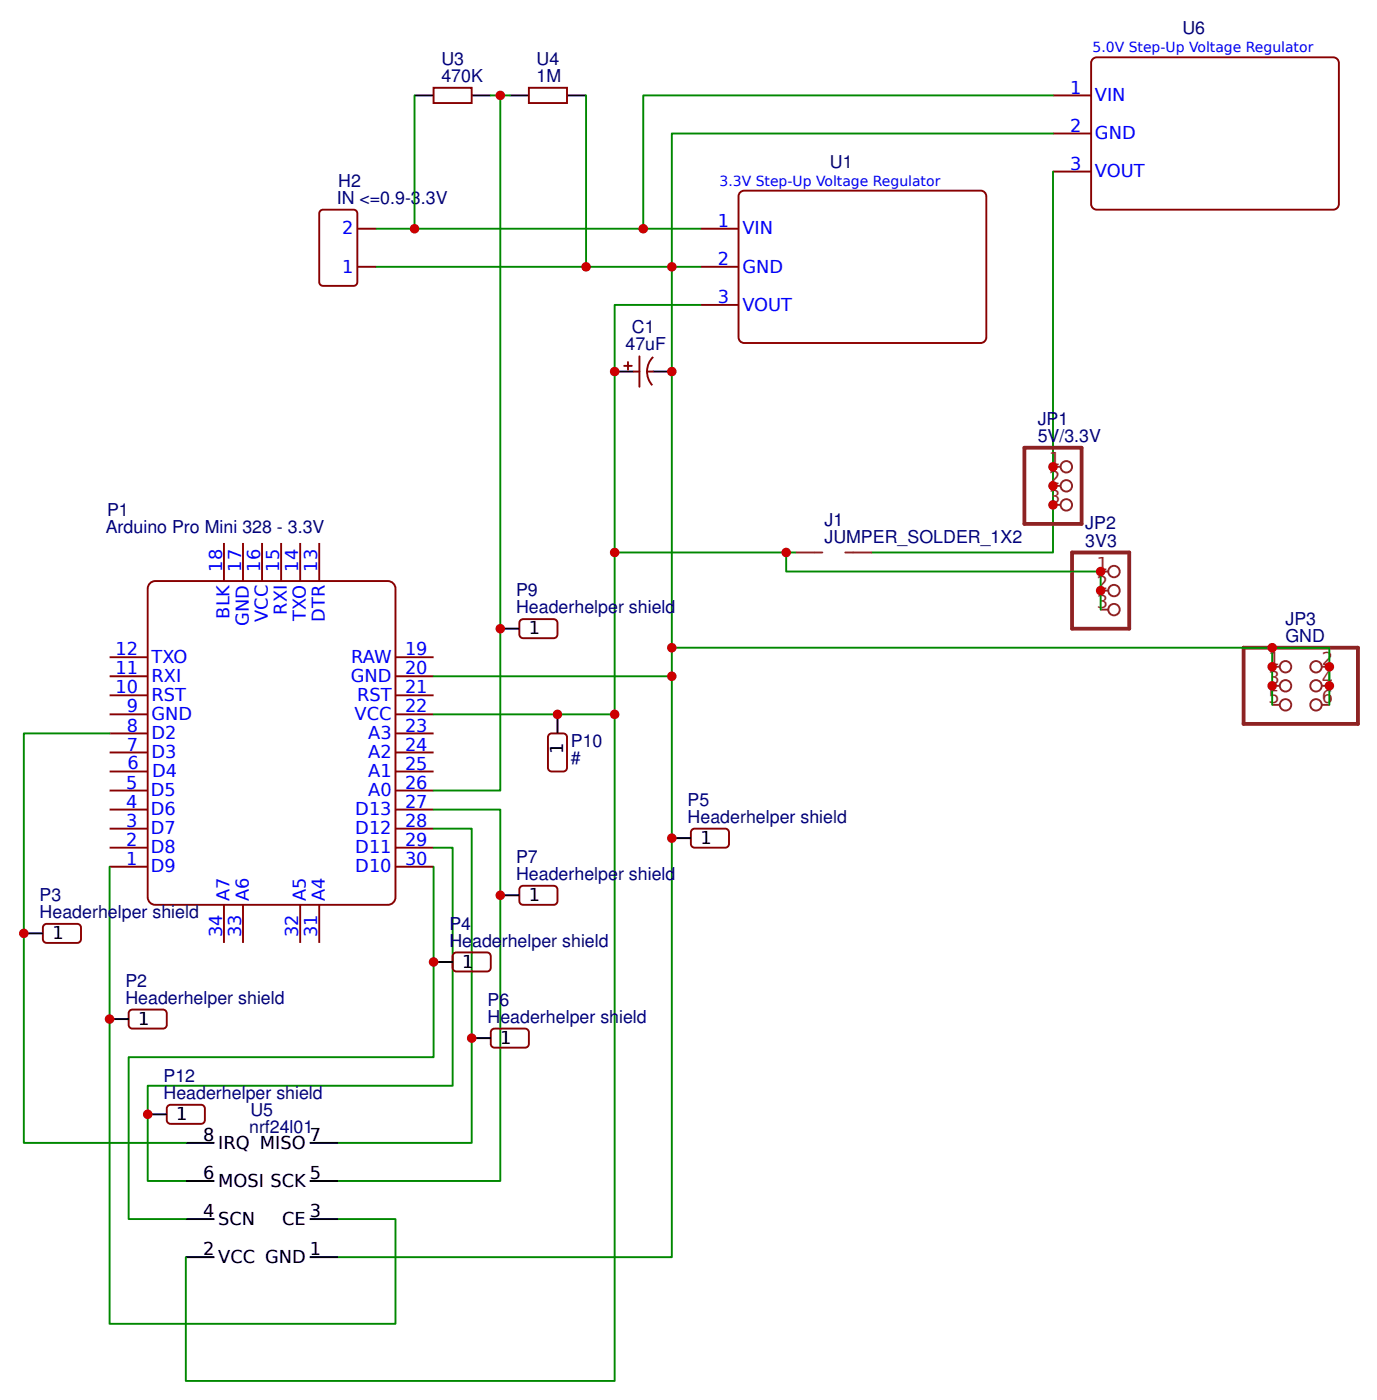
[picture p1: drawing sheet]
<svg xmlns="http://www.w3.org/2000/svg" width="191mm" height="194mm" viewBox="0 0 191 194" stroke-linecap="round" stroke-linejoin="round" font-family="sans-serif">
<path d="M20.7 81.2l.5-.4 .4-.1h32.2a1.06 1.06 0 0 1 1.1 1.1v42.8a1.06 1.06 0 0 1-1.1 1.1h-32.2a1.06 1.06 0 0 1-1.1-1.1v-42.8z" fill="#fff" stroke="#800000" stroke-width=".26"/>
<g fill="none" stroke="#800" stroke-width=".26">
<path d="M60.2 12.2h5.3v2.1h-5.3zM73.4 12.2h5.3v2.1h-5.3zM146.2 13.3h5.3M146.2 18.5h5.3M151.7 8.2l.6-.2h32.8a.79 .79 0 0 1 .8 .8v19.5a.79 .79 0 0 1-.8 .8h-32.8a.79 .79 0 0 1-.8-.8v-19.5zM44.6 29.2l4.5-.1 .2 .1 .2 .2 .1 .3v9.5l-.1 .3-.2 .1-4.5 .1-.2-.1-.2-.1-.1-.3v-9.5l.1-.3zM49.6 31.8h2.7M49.6 37.1h2.7M97.2 31.8h5.3M97.2 37.1h5.3M102.8 26.7l.5-.2h32.8a.79 .79 0 0 1 .8 .8v19.6a.79 .79 0 0 1-.8 .8h-32.8a.79 .79 0 0 1-.8-.8v-19.6zM146.2 23.8h5.3"/>
<path d="M86.7 50.8h1M87.2 50.3v1.1M88 51.6h.8M88.8 49.5v4.2M89.8 51.6h.8M90.7 49.6a2.85 2.85 0 0 0-.1 3.9M97.2 42.4h5.3M31.1 75.4v5.3M33.7 75.4v5.3M36.4 75.4v5.3M39 75.4v5.3M41.7 75.4v5.3"/>
<path d="M44.3 75.4v5.3M15.2 99.2h5.3M15.2 96.6h5.3M15.2 94h5.3M15.2 91.3h5.3M54.9 99.2h5.3M54.9 96.6h5.3M54.9 94h5.3M54.9 91.3h5.3M72.2 86.3l.2-.2 .2-.1 4.5 .1 .2 .2 .1 .2-.1 1.9-.2 .2-.2 .1-4.5-.1-.2-.2-.1-.3zM15.2 117.8h5.3M15.2 115.1h5.3"/>
<path d="M15.2 112.5h5.3M15.2 109.8h5.3M15.2 107.2h5.3M15.2 104.5h5.3M15.2 101.9h5.3M54.9 117.8h5.3M54.9 115.1h5.3M54.9 112.5h5.3M54.9 109.8h5.3M54.9 107.2h5.3M54.9 104.5h5.3M54.9 101.9h5.3"/>
<path d="M76.3 102l1.9-.1 .3 .1 .1 .2 .1 4.5-.1 .2-.1 .2-1.9 .1-.3-.1-.2-.2v-4.5v-.2zM96.2 115.2l4.5-.1 .2 .1 .2 .2 .1 .2-.1 1.9-.2 .2-.2 .1-4.5-.1-.2-.2-.1-.3v-1.6l.1-.2zM6 128.6l.2-.2 .3-.1 4.5 .1 .2 .2v.3v1.8l-.2 .2-.3 .1-4.5-.1-.2-.2v-.2zM15.2 120.4h5.3M31.1 125.7v5.3M33.7 125.7v5.3M41.7 125.7v5.3M44.3 125.7v5.3M54.9 120.4h5.3M63.1 132.4l.3-.1 4.5 .1 .2 .2v.2v1.9l-.2 .2-.3 .1-4.5-.1-.2-.2-.1-.3v-1.6l.1-.2zM72.2 123.3l.2-.2h.2h4.5l.2 .2 .1 .3-.1 1.8-.2 .2-.2 .1-4.5-.1-.2-.2-.1-.2zM18.1 140.3h4.5h.3l.2 .2 .1 .3-.1 1.8-.2 .2-.3 .1-4.5-.1-.2-.2v-.2v-1.6v-.3z"/>
<path d="M23.2 153.7l.2-.1 .3-.1 4.5 .1 .2 .1v.3v1.9l-.2 .2h-.3h-4.5l-.2-.2v-.3zM68.4 143l4.5-.1 .3 .1 .1 .2 .1 .2-.1 1.9-.1 .2h-.3h-4.5l-.2-.2-.1-.3v-1.6l.1-.2z"/>
</g>
<g fill="none" stroke="#000" stroke-width=".26">
<path d="M57.5 13.3h2.7M65.5 13.3h2.6M70.8 13.3h2.6M78.7 13.3h2.7M85.3 51.6h2.7M90.6 51.6h2.7M69.5 87.3h2.6M77.4 99.2v2.7M93.3 116.4h2.6M3.3 129.7h2.7M60.2 133.6h2.6M69.5 124.4h2.6"/>
<path d="M15.2 141.6h2.7M20.5 154.8h2.7M25.8 158.8h4M43 158.8h4M65.5 144.2h2.6M25.8 164.1h4M25.8 169.4h4M25.8 174.7h4M43 164.1h4M43 169.4h4M43 174.7h4"/>
</g>
<g fill="none" stroke="#080" stroke-width=".26">
<path d="M57.5 13.3v18.5M68.1 13.3h2.7M69.5 13.3v96.5h-9.3M81.4 13.3v23.8M146.2 18.5h-52.9v75.5h-33.1M146.2 13.3h-56.9v18.5M52.3 31.8h44.9M52.3 37.1h44.9M146.2 23.8v53h-25.2M97.2 42.4h-11.9v56.8M85.3 76.8h25.2M109.1 76.8v2.6h43.7v5.3"/>
<path d="M60.2 99.2h25.1v92.6h-59.5v-17.1M93.3 94v80.7h-46.3M93.3 90h83.3v7.9M176.6 90h7.9v7.9M15.2 101.9h-11.9v56.9h22.5M60.2 112.5h9.3v51.6h-22.5M60.2 115.1h5.3v43.7h-18.5M60.2 117.8h2.6v33h-42.3v13.3h5.3M15.2 120.4v63.5h39.7v-14.5h-7.9M60.2 120.4v26.5h-42.3v22.5h7.9"/>
</g>
<g fill="none" stroke="#8d2323" stroke-width=".26">
<path d="M110.5 76.8h3.7M117.3 76.8h3.7M146.2 64.8h1M146.2 67.5h1M146.2 70.1h1M152.8 79.4h1.1M152.8 82h1.1M152.8 84.7h1.1M176.6 92.6h1.1M176.6 95.3h1.1M176.6 97.9h1.1M183.5 92.6h1"/>
<path d="M183.5 95.3h1M183.5 97.9h1"/>
<circle cx="148" cy="70.1" r=".79"/>
<circle cx="148" cy="64.8" r=".79"/>
<circle cx="148" cy="67.5" r=".79"/>
<circle cx="154.6" cy="79.4" r=".79"/>
<circle cx="154.6" cy="82" r=".79"/>
<circle cx="154.6" cy="84.7" r=".79"/>
<circle cx="178.5" cy="97.9" r=".79"/>
<circle cx="178.5" cy="95.3" r=".79"/>
<circle cx="178.5" cy="92.6" r=".79"/>
<circle cx="182.7" cy="92.6" r=".79"/>
<circle cx="182.7" cy="95.3" r=".79"/>
<circle cx="182.7" cy="97.9" r=".79"/>
</g>
<path d="M142.2 62.2h8v10.6h-8zM148.8 76.8h8v10.5h-8zM172.6 90h15.9v10.6h-15.9z" fill="none" stroke="#8d2323" stroke-width=".53"/>
<g fill="#c00">
<circle cx="109.1" cy="76.8" r=".66"/>
<circle cx="176.6" cy="90" r=".66"/>
<circle cx="184.5" cy="92.6" r=".66"/>
<circle cx="184.5" cy="95.3" r=".66"/>
<circle cx="176.6" cy="95.3" r=".66"/>
<circle cx="176.6" cy="92.6" r=".66"/>
<circle cx="146.2" cy="64.8" r=".66"/>
<circle cx="146.2" cy="67.5" r=".66"/>
<circle cx="146.2" cy="70.1" r=".66"/>
<circle cx="69.5" cy="87.3" r=".66"/>
<circle cx="93.3" cy="116.4" r=".66"/>
<circle cx="3.3" cy="129.7" r=".66"/>
<circle cx="89.3" cy="31.8" r=".66"/>
<circle cx="85.3" cy="51.6" r=".66"/>
<circle cx="93.3" cy="37.1" r=".66"/>
<circle cx="93.3" cy="51.6" r=".66"/>
<circle cx="57.5" cy="31.8" r=".66"/>
<circle cx="81.4" cy="37.1" r=".66"/>
<circle cx="93.3" cy="94" r=".66"/>
<circle cx="69.5" cy="13.3" r=".66"/>
<circle cx="85.3" cy="99.2" r=".66"/>
<circle cx="85.3" cy="76.8" r=".66"/>
<circle cx="15.2" cy="141.6" r=".66"/>
<circle cx="60.2" cy="133.6" r=".66"/>
<circle cx="65.5" cy="144.2" r=".66"/>
<circle cx="77.4" cy="99.2" r=".66"/>
<circle cx="93.3" cy="90" r=".66"/>
<circle cx="152.8" cy="79.4" r=".66"/>
<circle cx="152.8" cy="82" r=".66"/>
<circle cx="69.5" cy="124.4" r=".66"/>
<circle cx="20.5" cy="154.8" r=".66"/>
</g>
<g font-size="2.5" fill="#000080">
<text x="164.2" y="4.8">U6</text>
<text x="61.3" y="11.4">470K</text>
<text x="61.3" y="9.1">U3</text>
<text x="74.5" y="11.4">1M</text>
<text x="74.5" y="9.1">U4</text>
<text x="115.2" y="23.3">U1</text>
<text x="46.8" y="28.3">IN &lt;=0.9-3.3V</text>
<text x="46.9" y="25.9">H2</text>
<text x="87.7" y="46.3">C1</text>
<text x="86.8" y="48.6">47uF</text>
<text x="144.1" y="59">JP1</text>
<text x="144.1" y="61.4">5V/3.3V</text>
<text x="14.9" y="71.7">P1</text>
<text x="14.7" y="74.1">Arduino Pro Mini 328 - 3.3V</text>
<text x="114.5" y="75.4">JUMPER_SOLDER_1X2</text>
<text x="114.5" y="73.1">J1</text>
<text x="150.7" y="76">3V3</text>
<text x="150.7" y="73.6">JP2</text>
<text x="71.6" y="82.8">P9</text>
<text x="71.6" y="85.2">Headerhelper shield</text>
<text x="178.5" y="89.2">GND</text>
<text x="178.5" y="86.8">JP3</text>
<text x="79.2" y="106.2">#</text>
<text x="79.2" y="103.8">P10</text>
<text x="95.5" y="111.9">P5</text>
<text x="71.6" y="119.9">P7</text>
<text x="95.5" y="114.3">Headerhelper shield</text>
<text x="5.5" y="125.2">P3</text>
<text x="71.6" y="122.3">Headerhelper shield</text>
<text x="5.5" y="127.6">Headerhelper shield</text>
<text x="62.4" y="131.5">Headerhelper shield</text>
<text x="62.4" y="129.1">P4</text>
<text x="17.4" y="137.1">P2</text>
<text x="17.4" y="139.5">Headerhelper shield</text>
<text x="67.7" y="142.1">Headerhelper shield</text>
<text x="67.7" y="139.7">P6</text>
<text x="22.7" y="152.7">Headerhelper shield</text>
<text x="22.7" y="150.3">P12</text>
<text x="34.8" y="155">U5</text>
<text x="34.6" y="157.5">nrf24l01</text>
</g>
<g font-size="2.5" fill="#00f">
<text x="148.6" y="13">1</text>
<text x="152" y="14">VIN</text>
<text x="148.6" y="18.3">2</text>
<text x="148.6" y="23.6">3</text>
<text x="152" y="19.3">GND</text>
<text x="152" y="24.6">VOUT</text>
<text x="47.5" y="32.6">2</text>
<text x="99.6" y="31.5">1</text>
<text x="103.1" y="32.6">VIN</text>
<text x="47.5" y="37.9">1</text>
<text x="99.6" y="36.8">2</text>
<text x="103.1" y="37.9">GND</text>
<text x="99.6" y="42.1">3</text>
<text x="103.1" y="43.2">VOUT</text>
<text x="30.8" y="79.4" transform="rotate(-90 30.8 79.4)">18</text>
<text x="33.5" y="79.4" transform="rotate(-90 33.5 79.4)">17</text>
<text x="36.1" y="79.4" transform="rotate(-90 36.1 79.4)">16</text>
<text x="38.8" y="79.4" transform="rotate(-90 38.8 79.4)">15</text>
<text x="41.4" y="79.4" transform="rotate(-90 41.4 79.4)">14</text>
<text x="44.1" y="79.4" transform="rotate(-90 44.1 79.4)">13</text>
<text x="31.9" y="85.9" transform="rotate(-90 31.9 85.9)">BLK</text>
<text x="34.5" y="86.9" transform="rotate(-90 34.5 86.9)">GND</text>
<text x="37.2" y="86.4" transform="rotate(-90 37.2 86.4)">VCC</text>
<text x="39.8" y="85.4" transform="rotate(-90 39.8 85.4)">RXI</text>
<text x="42.5" y="86.2" transform="rotate(-90 42.5 86.2)">TXO</text>
<text x="45.1" y="86.4" transform="rotate(-90 45.1 86.4)">DTR</text>
<text x="16" y="93.7">11</text>
<text x="16" y="91">12</text>
<text x="21" y="94.7">RXI</text>
<text x="21" y="92.1">TXO</text>
<text x="48.7" y="94.7">GND</text>
<text x="48.8" y="92.1">RAW</text>
<text x="56.2" y="91">19</text>
<text x="56.2" y="93.7">20</text>
<text x="16" y="96.3">10</text>
<text x="17.6" y="101.6">8</text>
<text x="17.6" y="99">9</text>
<text x="21" y="100">GND</text>
<text x="21" y="97.4">RST</text>
<text x="49.2" y="100">VCC</text>
<text x="49.6" y="97.4">RST</text>
<text x="56.2" y="96.3">21</text>
<text x="56.2" y="99">22</text>
<text x="56.2" y="101.6">23</text>
<text x="17.6" y="104.3">7</text>
<text x="17.7" y="106.9">6</text>
<text x="21" y="105.3">D3</text>
<text x="21" y="102.7">D2</text>
<text x="21.1" y="107.9">D4</text>
<text x="51.1" y="102.7">A3</text>
<text x="51.1" y="105.3">A2</text>
<text x="51.1" y="108">A1</text>
<text x="56.2" y="104.3">24</text>
<text x="56.2" y="106.9">25</text>
<text x="17.5" y="112.2">4</text>
<text x="17.5" y="109.6">5</text>
<text x="20.9" y="113.3">D6</text>
<text x="20.9" y="110.6">D5</text>
<text x="49.3" y="113.3">D13</text>
<text x="51.1" y="110.6">A0</text>
<text x="56.2" y="109.6">26</text>
<text x="56.2" y="112.2">27</text>
<text x="17.5" y="117.5">2</text>
<text x="17.5" y="114.8">3</text>
<text x="20.9" y="118.5">D8</text>
<text x="20.9" y="115.9">D7</text>
<text x="49.3" y="115.9">D12</text>
<text x="49.3" y="118.6">D11</text>
<text x="56.2" y="114.9">28</text>
<text x="56.2" y="117.5">29</text>
<text x="17.5" y="120.1">1</text>
<text x="20.9" y="121.2">D9</text>
<text x="31.9" y="125.2" transform="rotate(-90 31.9 125.2)">A7</text>
<text x="34.5" y="125.2" transform="rotate(-90 34.5 125.2)">A6</text>
<text x="42.5" y="125.2" transform="rotate(-90 42.5 125.2)">A5</text>
<text x="45.1" y="125.2" transform="rotate(-90 45.1 125.2)">A4</text>
<text x="49.3" y="121.2">D10</text>
<text x="56.2" y="120.1">30</text>
<text x="30.8" y="130.2" transform="rotate(-90 30.8 130.2)">34</text>
<text x="33.5" y="130.2" transform="rotate(-90 33.5 130.2)">33</text>
<text x="41.4" y="130.2" transform="rotate(-90 41.4 130.2)">32</text>
<text x="44.1" y="130.2" transform="rotate(-90 44.1 130.2)">31</text>
</g>
<g font-size="2.5" fill="#8d2323">
<text x="145.7" y="64.6">1</text>
<text x="145.7" y="67.2">2</text>
<text x="145.7" y="69.9">3</text>
<text x="152.3" y="79.1">1</text>
<text x="152.3" y="81.8">2</text>
<text x="152.3" y="84.4">3</text>
<text x="176.1" y="92.4">1</text>
<text x="176.1" y="95">3</text>
<text x="183.5" y="92.4">2</text>
<text x="183.5" y="95">4</text>
<text x="176.1" y="97.7">5</text>
<text x="183.5" y="97.7">6</text>
</g>
<g font-size="2.5">
<text x="73.4" y="88.1">1</text>
<text x="78.2" y="104.8" transform="rotate(-90 78.2 104.8)">1</text>
<text x="97.2" y="117.2">1</text>
<text x="73.4" y="125.2">1</text>
<text x="7.3" y="130.5">1</text>
<text x="64.2" y="134.4">1</text>
<text x="19.2" y="142.4">1</text>
<text x="69.5" y="145">1</text>
<text x="24.5" y="155.6">1</text>
<text x="28.2" y="158.5">8</text>
<text x="30.3" y="159.6">IRQ MISO</text>
<text x="43" y="158.5">7</text>
<text x="28.2" y="163.8">6</text>
<text x="30.3" y="164.9">MOSI SCK</text>
<text x="43" y="163.8">5</text>
<text x="28.2" y="169.1">4</text>
<text x="30.3" y="170.2">SCN</text>
<text x="39.2" y="170.2">CE</text>
<text x="43" y="169.1">3</text>
<text x="28.2" y="174.4">2</text>
<text x="30.3" y="175.4">VCC GND</text>
<text x="43" y="174.4">1</text>
</g>
<g font-size="1.9" fill="#00f">
<text x="151.7" y="7.2">5.0V Step-Up Voltage Regulator</text>
<text x="99.9" y="25.8">3.3V Step-Up Voltage Regulator</text>
</g>
</svg>
